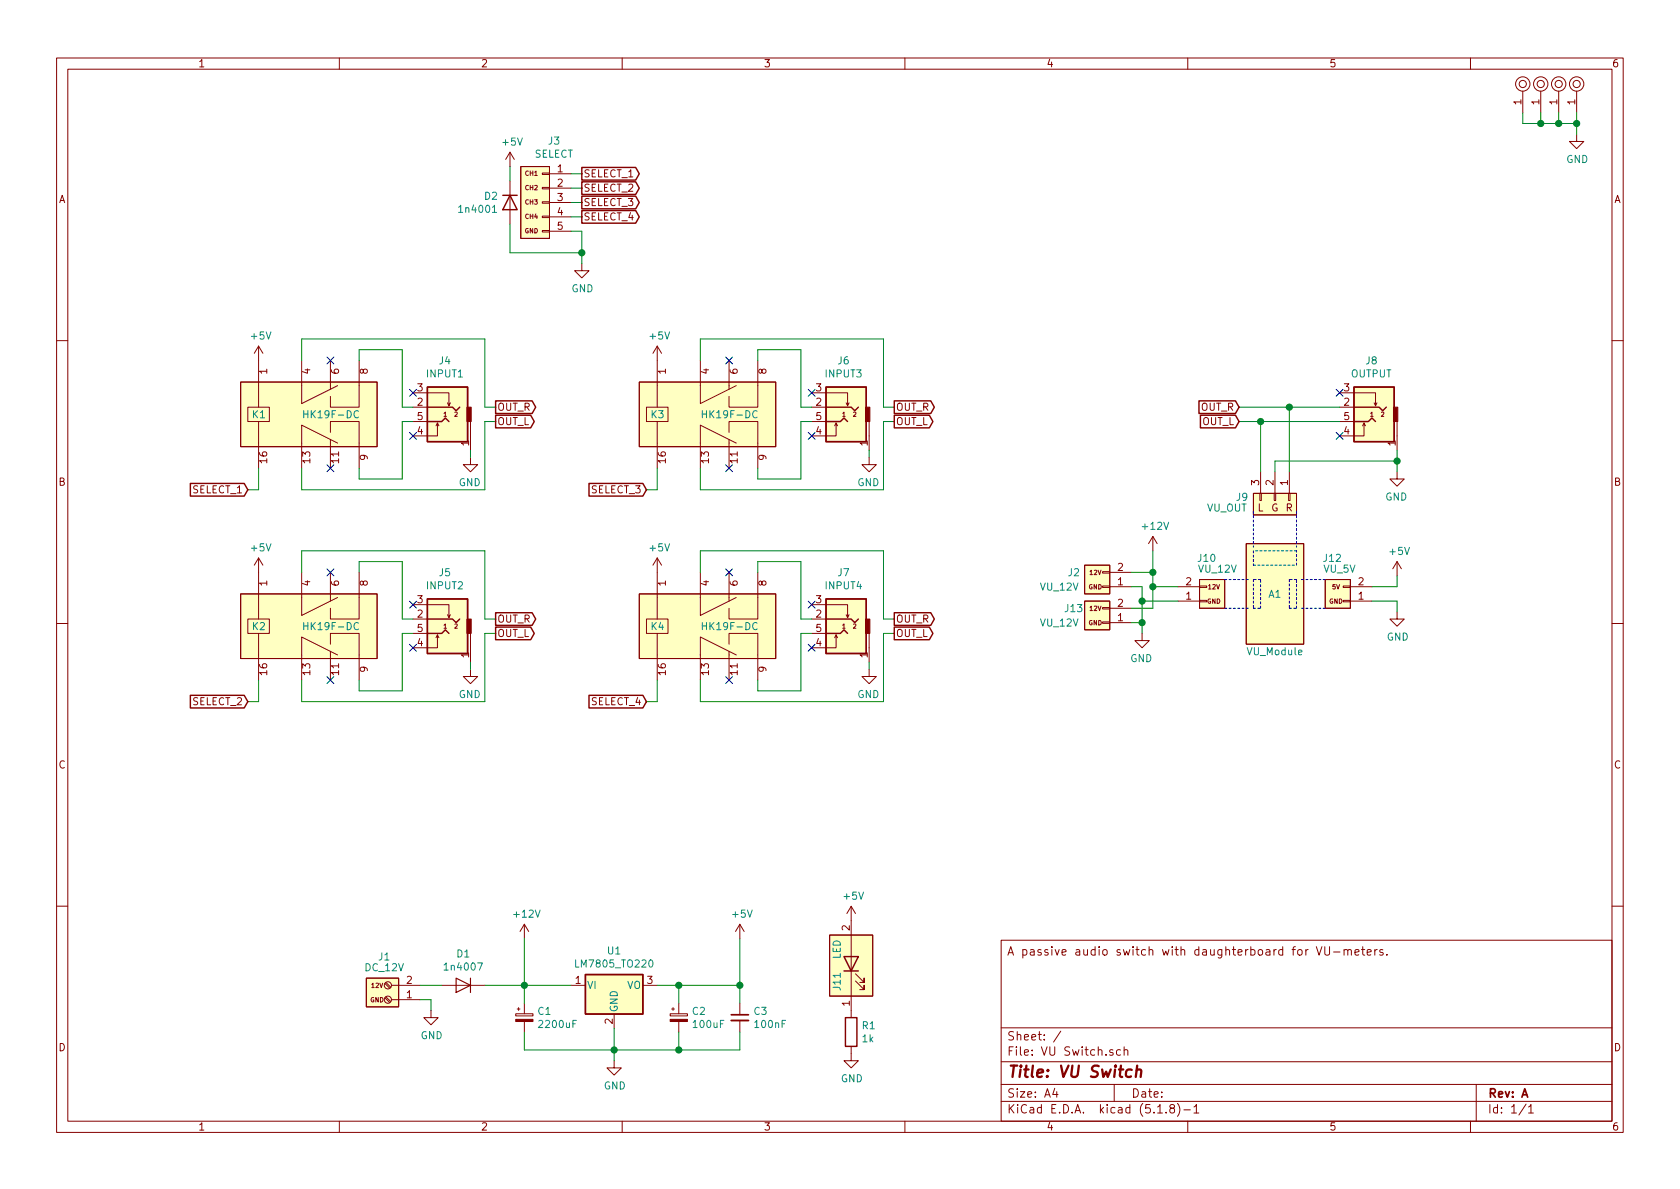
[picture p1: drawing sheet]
EESchema Schematic File Version 4
EELAYER 30 0
EELAYER END
$Descr A4 11693 8268
encoding utf-8
Sheet 1 1
Title "VU Switch"
Date ""
Rev "A"
Comp ""
Comment1 ""
Comment2 ""
Comment3 ""
Comment4 "A passive audio switch with daughterboard for VU-meters."
$EndDescr
$Comp
L mounting:Mounting_pin M1
U 1 1
P 10600 575
F 0 "M1" H 10600 675 50  0001 C CNN
F 1 "Mounting_pin" H 10600 500 50  0001 C CNN
F 2 "Mounting:M3" H 10600 575 50  0001 C CNN
F 3 "~" H 10600 575 50  0001 C CNN
	1    10600 575 
	0    -1   -1   0   
$EndComp
$Comp
L mounting:Mounting_pin M2
U 1 1
P 10725 575
F 0 "M2" H 10725 675 50  0001 C CNN
F 1 "Mounting_pin" H 10725 500 50  0001 C CNN
F 2 "Mounting:M3" H 10725 575 50  0001 C CNN
F 3 "~" H 10725 575 50  0001 C CNN
	1    10725 575 
	0    -1   -1   0   
$EndComp
$Comp
L mounting:Mounting_pin M3
U 1 1
P 10850 575
F 0 "M3" H 10850 675 50  0001 C CNN
F 1 "Mounting_pin" H 10850 500 50  0001 C CNN
F 2 "Mounting:M3" H 10850 575 50  0001 C CNN
F 3 "~" H 10850 575 50  0001 C CNN
	1    10850 575 
	0    -1   -1   0   
$EndComp
$Comp
L mounting:Mounting_pin M4
U 1 1
P 10975 575
F 0 "M4" H 10975 675 50  0001 C CNN
F 1 "Mounting_pin" H 10975 500 50  0001 C CNN
F 2 "Mounting:M3" H 10975 575 50  0001 C CNN
F 3 "~" H 10975 575 50  0001 C CNN
	1    10975 575 
	0    -1   -1   0   
$EndComp
Wire Wire Line
	10600 775  10600 850 
Wire Wire Line
	10600 850  10725 850 
Wire Wire Line
	10975 850  10975 775 
Wire Wire Line
	10850 775  10850 850 
Connection ~ 10850 850 
Wire Wire Line
	10850 850  10975 850 
Wire Wire Line
	10725 775  10725 850 
Connection ~ 10725 850 
Wire Wire Line
	10725 850  10850 850 
Wire Wire Line
	10975 850  10975 925 
Connection ~ 10975 850 
$Comp
L power:GND #PWR0101
U 1 1
P 10975 925
F 0 "#PWR0101" H 10975 675 50  0001 C CNN
F 1 "GND" H 10980 752 50  0000 C CNN
F 2 "" H 10975 925 50  0001 C CNN
F 3 "" H 10975 925 50  0001 C CNN
	1    10975 925 
	1    0    0    -1  
$EndComp
$Comp
L power:GND #PWR0102
U 1 1
P 3000 7025
F 0 "#PWR0102" H 3000 6775 50  0001 C CNN
F 1 "GND" H 3005 6852 50  0000 C CNN
F 2 "" H 3000 7025 50  0001 C CNN
F 3 "" H 3000 7025 50  0001 C CNN
	1    3000 7025
	1    0    0    -1  
$EndComp
$Comp
L barrel_jack:reverse_protect D1
U 1 1
P 3225 6850
F 0 "D1" H 3225 6634 50  0000 C CNN
F 1 "1n4007" H 3225 6725 50  0000 C CNN
F 2 "Diode_THT:D_DO-41_SOD81_P10.16mm_Horizontal" H 3225 6850 50  0001 C CNN
F 3 "~" H 3225 6850 50  0001 C CNN
	1    3225 6850
	-1   0    0    1   
$EndComp
$Comp
L power:+12V #PWR0103
U 1 1
P 3650 6525
F 0 "#PWR0103" H 3650 6375 50  0001 C CNN
F 1 "+12V" H 3665 6698 50  0000 C CNN
F 2 "" H 3650 6525 50  0001 C CNN
F 3 "" H 3650 6525 50  0001 C CNN
	1    3650 6525
	1    0    0    -1  
$EndComp
$Comp
L Regulator_Linear:LM7805_TO220 U1
U 1 1
P 4275 6850
F 0 "U1" H 4275 7092 50  0000 C CNN
F 1 "LM7805_TO220" H 4275 7001 50  0000 C CNN
F 2 "Package_TO_SOT_THT:TO-220-3_Vertical" H 4275 7075 50  0001 C CIN
F 3 "https://www.onsemi.cn/PowerSolutions/document/MC7800-D.PDF" H 4275 6800 50  0001 C CNN
	1    4275 6850
	1    0    0    -1  
$EndComp
$Comp
L power:GND #PWR0104
U 1 1
P 4275 7375
F 0 "#PWR0104" H 4275 7125 50  0001 C CNN
F 1 "GND" H 4280 7202 50  0000 C CNN
F 2 "" H 4275 7375 50  0001 C CNN
F 3 "" H 4275 7375 50  0001 C CNN
	1    4275 7375
	1    0    0    -1  
$EndComp
$Comp
L Device:D D2
U 1 1
P 3550 1400
F 0 "D2" V 3504 1480 50  0000 L CNN
F 1 "1n4001" V 3595 1480 50  0000 L CNN
F 2 "Diode_THT:D_DO-41_SOD81_P10.16mm_Horizontal" H 3550 1400 50  0001 C CNN
F 3 "~" H 3550 1400 50  0001 C CNN
	1    3550 1400
	0    -1   1    0   
$EndComp
Wire Wire Line
	4275 7375 4275 7300
$Comp
L Device:CP_Small C1
U 1 1
P 3650 7075
F 0 "C1" H 3738 7121 50  0000 L CNN
F 1 "2200uF" H 3738 7030 50  0000 L CNN
F 2 "Capacitor_THT:CP_Radial_D13.0mm_P5.00mm" H 3650 7075 50  0001 C CNN
F 3 "~" H 3650 7075 50  0001 C CNN
	1    3650 7075
	1    0    0    -1  
$EndComp
Wire Wire Line
	3975 6850 3650 6850
Wire Wire Line
	3650 7300 4275 7300
Connection ~ 4275 7300
$Comp
L Device:CP_Small C2
U 1 1
P 4725 7075
F 0 "C2" H 4813 7121 50  0000 L CNN
F 1 "100uF" H 4813 7030 50  0000 L CNN
F 2 "Capacitor_THT:CP_Radial_D6.3mm_P2.50mm" H 4725 7075 50  0001 C CNN
F 3 "~" H 4725 7075 50  0001 C CNN
	1    4725 7075
	1    0    0    -1  
$EndComp
$Comp
L Device:C_Small C3
U 1 1
P 5150 7075
F 0 "C3" H 5242 7121 50  0000 L CNN
F 1 "100nF" H 5242 7030 50  0000 L CNN
F 2 "Capacitor_THT:C_Disc_D4.7mm_W2.5mm_P5.00mm" H 5150 7075 50  0001 C CNN
F 3 "~" H 5150 7075 50  0001 C CNN
	1    5150 7075
	1    0    0    -1  
$EndComp
Connection ~ 5150 6850
Wire Wire Line
	5150 6850 4725 6850
Wire Wire Line
	4725 7300 5150 7300
Wire Wire Line
	4725 6850 4725 6975
Wire Wire Line
	4725 7175 4725 7300
Wire Wire Line
	5150 7175 5150 7300
Wire Wire Line
	5150 6850 5150 6975
Wire Wire Line
	3650 6850 3650 6975
Wire Wire Line
	3650 7175 3650 7300
Wire Wire Line
	4275 7150 4275 7300
Wire Wire Line
	4725 6850 4575 6850
Connection ~ 4725 6850
Wire Wire Line
	4275 7300 4725 7300
Connection ~ 4725 7300
Connection ~ 3650 6850
Wire Wire Line
	3375 6850 3650 6850
Wire Wire Line
	3650 6525 3650 6850
Wire Wire Line
	5150 6850 5150 6525
$Comp
L power:+5V #PWR0105
U 1 1
P 5150 6525
F 0 "#PWR0105" H 5150 6375 50  0001 C CNN
F 1 "+5V" H 5165 6698 50  0000 C CNN
F 2 "" H 5150 6525 50  0001 C CNN
F 3 "" H 5150 6525 50  0001 C CNN
	1    5150 6525
	1    0    0    -1  
$EndComp
$Comp
L VU_Switch:PWR J1
U 1 1
P 2700 6850
F 0 "J1" H 2675 7050 50  0000 C CNN
F 1 "DC_12V" H 2675 6975 50  0000 C CNN
F 2 "TerminalBlock:TerminalBlock_bornier-2_P5.08mm" H 2700 6850 50  0001 C CNN
F 3 "~" H 2700 6850 50  0001 C CNN
	1    2700 6850
	1    0    0    -1  
$EndComp
$Comp
L audio_jack:TRS_3.5mm J8
U 1 1
P 9525 2925
F 0 "J8" H 9503 3350 50  0000 C CNN
F 1 "OUTPUT" H 9503 3259 50  0000 C CNN
F 2 "audio_jack:Tayda_3.5mm_stereo_TRS_jack_A-853" H 9775 3025 50  0001 C CNN
F 3 "~" H 9775 3025 50  0001 C CNN
	1    9525 2925
	-1   0    0    -1  
$EndComp
$Comp
L power:GND #PWR010
U 1 1
P 9725 3275
F 0 "#PWR010" H 9725 3025 50  0001 C CNN
F 1 "GND" H 9730 3102 50  0000 C CNN
F 2 "" H 9725 3275 50  0001 C CNN
F 3 "" H 9725 3275 50  0001 C CNN
	1    9725 3275
	-1   0    0    -1  
$EndComp
NoConn ~ 9325 2725
NoConn ~ 9325 3025
$Comp
L audio_jack:TRS_3.5mm J4
U 1 1
P 3075 2925
F 0 "J4" H 3053 3350 50  0000 C CNN
F 1 "INPUT1" H 3053 3259 50  0000 C CNN
F 2 "audio_jack:Tayda_3.5mm_stereo_TRS_jack_A-853" H 3325 3025 50  0001 C CNN
F 3 "~" H 3325 3025 50  0001 C CNN
	1    3075 2925
	-1   0    0    -1  
$EndComp
$Comp
L power:GND #PWR04
U 1 1
P 3275 3175
F 0 "#PWR04" H 3275 2925 50  0001 C CNN
F 1 "GND" H 3280 3002 50  0000 C CNN
F 2 "" H 3275 3175 50  0001 C CNN
F 3 "" H 3275 3175 50  0001 C CNN
	1    3275 3175
	-1   0    0    -1  
$EndComp
NoConn ~ 2875 2725
NoConn ~ 2875 3025
$Comp
L hk19f-dc:HK19F-DC K1
U 1 1
P 1800 2875
F 0 "K1" H 1750 2875 50  0000 L CNN
F 1 "HK19F-DC" H 2100 2875 50  0000 L CNN
F 2 "HK19F-DC:HK19F-DC" H 2650 3000 50  0001 C CNN
F 3 "" H 2650 3000 50  0001 C CNN
	1    1800 2875
	1    0    0    -1  
$EndComp
$Comp
L power:+5V #PWR02
U 1 1
P 1800 2500
F 0 "#PWR02" H 1800 2350 50  0001 C CNN
F 1 "+5V" H 1815 2673 50  0000 C CNN
F 2 "" H 1800 2500 50  0001 C CNN
F 3 "" H 1800 2500 50  0001 C CNN
	1    1800 2500
	1    0    0    -1  
$EndComp
$Comp
L VU_Switch:SELECT J3
U 1 1
P 3775 1400
F 0 "J3" H 3693 975 50  0000 C CNN
F 1 "SELECT" H 3693 1066 50  0000 C CNN
F 2 "Connector_JST:JST_XH_B5B-XH-A_1x05_P2.50mm_Vertical" H 3775 1400 50  0001 C CNN
F 3 "~" H 3775 1400 50  0001 C CNN
	1    3775 1400
	-1   0    0    1   
$EndComp
Wire Wire Line
	3975 1600 4050 1600
$Comp
L power:GND #PWR01
U 1 1
P 4050 1825
F 0 "#PWR01" H 4050 1575 50  0001 C CNN
F 1 "GND" H 4055 1652 50  0000 C CNN
F 2 "" H 4050 1825 50  0001 C CNN
F 3 "" H 4050 1825 50  0001 C CNN
	1    4050 1825
	1    0    0    -1  
$EndComp
Text GLabel 3450 2925 2    50   Output ~ 0
OUT_L
Text GLabel 3450 2825 2    50   Output ~ 0
OUT_R
NoConn ~ 2300 3250
NoConn ~ 2300 2500
Wire Wire Line
	2100 2350 2100 2500
Wire Wire Line
	2100 3250 2100 3400
Wire Wire Line
	2500 3250 2500 3325
Wire Wire Line
	2500 3325 2800 3325
Wire Wire Line
	2800 2925 2875 2925
Wire Wire Line
	2875 2825 2800 2825
Wire Wire Line
	2500 2425 2500 2500
Wire Wire Line
	2800 2925 2800 3325
Wire Wire Line
	2800 2825 2800 2425
Wire Wire Line
	2800 2425 2500 2425
Wire Wire Line
	1725 3400 1800 3400
Wire Wire Line
	1800 3400 1800 3250
Wire Wire Line
	2100 2350 3375 2350
Wire Wire Line
	3450 2825 3375 2825
Wire Wire Line
	3375 2825 3375 2350
Wire Wire Line
	3450 2925 3375 2925
Wire Wire Line
	3375 2925 3375 3400
Wire Wire Line
	2100 3400 3375 3400
Wire Wire Line
	3275 3175 3275 3125
Text GLabel 1725 3400 0    50   Input ~ 0
SELECT_1
Text GLabel 4050 1200 2    50   Output ~ 0
SELECT_1
Wire Wire Line
	4050 1200 3975 1200
Text GLabel 4050 1300 2    50   Output ~ 0
SELECT_2
Wire Wire Line
	4050 1300 3975 1300
Text GLabel 4050 1400 2    50   Output ~ 0
SELECT_3
Wire Wire Line
	4050 1400 3975 1400
Text GLabel 4050 1500 2    50   Output ~ 0
SELECT_4
Wire Wire Line
	4050 1500 3975 1500
Text GLabel 8625 2925 0    50   Input ~ 0
OUT_L
Text GLabel 8625 2825 0    50   Input ~ 0
OUT_R
$Comp
L audio_jack:TRS_3.5mm J5
U 1 1
P 3075 4400
F 0 "J5" H 3053 4825 50  0000 C CNN
F 1 "INPUT2" H 3053 4734 50  0000 C CNN
F 2 "audio_jack:Tayda_3.5mm_stereo_TRS_jack_A-853" H 3325 4500 50  0001 C CNN
F 3 "~" H 3325 4500 50  0001 C CNN
	1    3075 4400
	-1   0    0    -1  
$EndComp
$Comp
L power:GND #PWR05
U 1 1
P 3275 4650
F 0 "#PWR05" H 3275 4400 50  0001 C CNN
F 1 "GND" H 3280 4477 50  0000 C CNN
F 2 "" H 3275 4650 50  0001 C CNN
F 3 "" H 3275 4650 50  0001 C CNN
	1    3275 4650
	-1   0    0    -1  
$EndComp
NoConn ~ 2875 4200
NoConn ~ 2875 4500
$Comp
L hk19f-dc:HK19F-DC K2
U 1 1
P 1800 4350
F 0 "K2" H 1750 4350 50  0000 L CNN
F 1 "HK19F-DC" H 2100 4350 50  0000 L CNN
F 2 "HK19F-DC:HK19F-DC" H 2650 4475 50  0001 C CNN
F 3 "" H 2650 4475 50  0001 C CNN
	1    1800 4350
	1    0    0    -1  
$EndComp
$Comp
L power:+5V #PWR03
U 1 1
P 1800 3975
F 0 "#PWR03" H 1800 3825 50  0001 C CNN
F 1 "+5V" H 1815 4148 50  0000 C CNN
F 2 "" H 1800 3975 50  0001 C CNN
F 3 "" H 1800 3975 50  0001 C CNN
	1    1800 3975
	1    0    0    -1  
$EndComp
Text GLabel 3450 4400 2    50   Output ~ 0
OUT_L
Text GLabel 3450 4300 2    50   Output ~ 0
OUT_R
NoConn ~ 2300 4725
NoConn ~ 2300 3975
Wire Wire Line
	2100 3825 2100 3975
Wire Wire Line
	2100 4725 2100 4875
Wire Wire Line
	2500 4725 2500 4800
Wire Wire Line
	2500 4800 2800 4800
Wire Wire Line
	2800 4400 2875 4400
Wire Wire Line
	2875 4300 2800 4300
Wire Wire Line
	2500 3900 2500 3975
Wire Wire Line
	2800 4400 2800 4800
Wire Wire Line
	2800 4300 2800 3900
Wire Wire Line
	2800 3900 2500 3900
Wire Wire Line
	1725 4875 1800 4875
Wire Wire Line
	1800 4875 1800 4725
Wire Wire Line
	2100 3825 3375 3825
Wire Wire Line
	3450 4300 3375 4300
Wire Wire Line
	3375 4300 3375 3825
Wire Wire Line
	3450 4400 3375 4400
Wire Wire Line
	3375 4400 3375 4875
Wire Wire Line
	2100 4875 3375 4875
Wire Wire Line
	3275 4650 3275 4600
Text GLabel 1725 4875 0    50   Input ~ 0
SELECT_2
$Comp
L audio_jack:TRS_3.5mm J6
U 1 1
P 5850 2925
F 0 "J6" H 5828 3350 50  0000 C CNN
F 1 "INPUT3" H 5828 3259 50  0000 C CNN
F 2 "audio_jack:Tayda_3.5mm_stereo_TRS_jack_A-853" H 6100 3025 50  0001 C CNN
F 3 "~" H 6100 3025 50  0001 C CNN
	1    5850 2925
	-1   0    0    -1  
$EndComp
$Comp
L power:GND #PWR08
U 1 1
P 6050 3175
F 0 "#PWR08" H 6050 2925 50  0001 C CNN
F 1 "GND" H 6055 3002 50  0000 C CNN
F 2 "" H 6050 3175 50  0001 C CNN
F 3 "" H 6050 3175 50  0001 C CNN
	1    6050 3175
	-1   0    0    -1  
$EndComp
NoConn ~ 5650 2725
NoConn ~ 5650 3025
$Comp
L hk19f-dc:HK19F-DC K3
U 1 1
P 4575 2875
F 0 "K3" H 4525 2875 50  0000 L CNN
F 1 "HK19F-DC" H 4875 2875 50  0000 L CNN
F 2 "HK19F-DC:HK19F-DC" H 5425 3000 50  0001 C CNN
F 3 "" H 5425 3000 50  0001 C CNN
	1    4575 2875
	1    0    0    -1  
$EndComp
$Comp
L power:+5V #PWR06
U 1 1
P 4575 2500
F 0 "#PWR06" H 4575 2350 50  0001 C CNN
F 1 "+5V" H 4590 2673 50  0000 C CNN
F 2 "" H 4575 2500 50  0001 C CNN
F 3 "" H 4575 2500 50  0001 C CNN
	1    4575 2500
	1    0    0    -1  
$EndComp
Text GLabel 6225 2925 2    50   Output ~ 0
OUT_L
Text GLabel 6225 2825 2    50   Output ~ 0
OUT_R
NoConn ~ 5075 3250
NoConn ~ 5075 2500
Wire Wire Line
	4875 2350 4875 2500
Wire Wire Line
	4875 3250 4875 3400
Wire Wire Line
	5275 3250 5275 3325
Wire Wire Line
	5275 3325 5575 3325
Wire Wire Line
	5575 2925 5650 2925
Wire Wire Line
	5650 2825 5575 2825
Wire Wire Line
	5275 2425 5275 2500
Wire Wire Line
	5575 2925 5575 3325
Wire Wire Line
	5575 2825 5575 2425
Wire Wire Line
	5575 2425 5275 2425
Wire Wire Line
	4500 3400 4575 3400
Wire Wire Line
	4575 3400 4575 3250
Wire Wire Line
	4875 2350 6150 2350
Wire Wire Line
	6225 2825 6150 2825
Wire Wire Line
	6150 2825 6150 2350
Wire Wire Line
	6225 2925 6150 2925
Wire Wire Line
	6150 2925 6150 3400
Wire Wire Line
	4875 3400 6150 3400
Wire Wire Line
	6050 3175 6050 3125
Text GLabel 4500 3400 0    50   Input ~ 0
SELECT_3
$Comp
L audio_jack:TRS_3.5mm J7
U 1 1
P 5850 4400
F 0 "J7" H 5828 4825 50  0000 C CNN
F 1 "INPUT4" H 5828 4734 50  0000 C CNN
F 2 "audio_jack:Tayda_3.5mm_stereo_TRS_jack_A-853" H 6100 4500 50  0001 C CNN
F 3 "~" H 6100 4500 50  0001 C CNN
	1    5850 4400
	-1   0    0    -1  
$EndComp
$Comp
L power:GND #PWR09
U 1 1
P 6050 4650
F 0 "#PWR09" H 6050 4400 50  0001 C CNN
F 1 "GND" H 6055 4477 50  0000 C CNN
F 2 "" H 6050 4650 50  0001 C CNN
F 3 "" H 6050 4650 50  0001 C CNN
	1    6050 4650
	-1   0    0    -1  
$EndComp
NoConn ~ 5650 4200
NoConn ~ 5650 4500
$Comp
L hk19f-dc:HK19F-DC K4
U 1 1
P 4575 4350
F 0 "K4" H 4525 4350 50  0000 L CNN
F 1 "HK19F-DC" H 4875 4350 50  0000 L CNN
F 2 "HK19F-DC:HK19F-DC" H 5425 4475 50  0001 C CNN
F 3 "" H 5425 4475 50  0001 C CNN
	1    4575 4350
	1    0    0    -1  
$EndComp
$Comp
L power:+5V #PWR07
U 1 1
P 4575 3975
F 0 "#PWR07" H 4575 3825 50  0001 C CNN
F 1 "+5V" H 4590 4148 50  0000 C CNN
F 2 "" H 4575 3975 50  0001 C CNN
F 3 "" H 4575 3975 50  0001 C CNN
	1    4575 3975
	1    0    0    -1  
$EndComp
Text GLabel 6225 4400 2    50   Output ~ 0
OUT_L
Text GLabel 6225 4300 2    50   Output ~ 0
OUT_R
NoConn ~ 5075 4725
NoConn ~ 5075 3975
Wire Wire Line
	4875 3825 4875 3975
Wire Wire Line
	4875 4725 4875 4875
Wire Wire Line
	5275 4725 5275 4800
Wire Wire Line
	5275 4800 5575 4800
Wire Wire Line
	5575 4400 5650 4400
Wire Wire Line
	5650 4300 5575 4300
Wire Wire Line
	5275 3900 5275 3975
Wire Wire Line
	5575 4400 5575 4800
Wire Wire Line
	5575 4300 5575 3900
Wire Wire Line
	5575 3900 5275 3900
Wire Wire Line
	4500 4875 4575 4875
Wire Wire Line
	4575 4875 4575 4725
Wire Wire Line
	4875 3825 6150 3825
Wire Wire Line
	6225 4300 6150 4300
Wire Wire Line
	6150 4300 6150 3825
Wire Wire Line
	6225 4400 6150 4400
Wire Wire Line
	6150 4400 6150 4875
Wire Wire Line
	4875 4875 6150 4875
Wire Wire Line
	6050 4650 6050 4600
Text GLabel 4500 4875 0    50   Input ~ 0
SELECT_4
$Comp
L VU_Switch:VU_OUT J9
U 1 1
P 8875 3475
F 0 "J9" V 8850 3750 50  0000 R CNN
F 1 "VU_OUT" V 8925 3950 50  0000 R CNN
F 2 "Connector_JST:JST_XH_B3B-XH-A_1x03_P2.50mm_Vertical" H 8875 3475 50  0001 C CNN
F 3 "~" H 8875 3475 50  0001 C CNN
	1    8875 3475
	0    -1   1    0   
$EndComp
Wire Wire Line
	8625 2925 8775 2925
Wire Wire Line
	8625 2825 8975 2825
Wire Wire Line
	8775 2925 8775 3275
Wire Wire Line
	8975 2825 8975 3275
Wire Wire Line
	8875 3275 8875 3200
Wire Wire Line
	9725 3200 9725 3125
Wire Wire Line
	9725 3200 9725 3275
Connection ~ 9725 3200
$Comp
L VU_Switch:VU_12V J10
U 1 1
P 8400 4075
F 0 "J10" H 8400 4275 50  0000 C CNN
F 1 "VU_12V" H 8475 4200 50  0000 C CNN
F 2 "Connector_JST:JST_XH_B2B-XH-A_1x02_P2.50mm_Vertical" H 8400 4075 50  0001 C CNN
F 3 "~" H 8400 4075 50  0001 C CNN
	1    8400 4075
	1    0    0    -1  
$EndComp
$Comp
L power:+12V #PWR011
U 1 1
P 8025 3825
F 0 "#PWR011" H 8025 3675 50  0001 C CNN
F 1 "+12V" H 8040 3998 50  0000 C CNN
F 2 "" H 8025 3825 50  0001 C CNN
F 3 "" H 8025 3825 50  0001 C CNN
	1    8025 3825
	1    0    0    -1  
$EndComp
Wire Wire Line
	7950 4325 7950 4400
$Comp
L power:GND #PWR012
U 1 1
P 7950 4400
F 0 "#PWR012" H 7950 4150 50  0001 C CNN
F 1 "GND" H 7955 4227 50  0000 C CNN
F 2 "" H 7950 4400 50  0001 C CNN
F 3 "" H 7950 4400 50  0001 C CNN
	1    7950 4400
	-1   0    0    -1  
$EndComp
$Comp
L VU_Switch:VU_Module A1
U 1 1
P 8875 4125
F 0 "A1" H 8875 4125 50  0000 C CNN
F 1 "VU_Module" H 8875 3725 50  0000 C CNN
F 2 "VU Switch:VU_Driver_Board_5.0" H 8875 4125 50  0001 C CNN
F 3 "" H 8875 4125 50  0001 C CNN
	1    8875 4125
	1    0    0    -1  
$EndComp
Wire Notes Line
	8725 4225 8775 4225
Wire Notes Line
	8775 4225 8775 4025
Wire Notes Line
	8775 4025 8725 4025
Wire Notes Line
	8725 4025 8725 4225
Wire Notes Line
	8525 4225 8700 4225
Wire Notes Line
	8525 4025 8700 4025
Wire Notes Line
	8725 3550 8725 3800
Wire Notes Line
	9025 3550 9025 3800
Wire Notes Line
	9025 3825 8725 3825
Wire Notes Line
	8725 3825 8725 3925
Wire Notes Line
	8725 3925 9025 3925
Wire Notes Line
	9025 3925 9025 3825
Wire Wire Line
	8025 4075 8200 4075
Wire Wire Line
	3550 1550 3550 1750
$Comp
L power:+5V #PWR0106
U 1 1
P 3550 1150
F 0 "#PWR0106" H 3550 1000 50  0001 C CNN
F 1 "+5V" H 3565 1323 50  0000 C CNN
F 2 "" H 3550 1150 50  0001 C CNN
F 3 "" H 3550 1150 50  0001 C CNN
	1    3550 1150
	1    0    0    -1  
$EndComp
Wire Wire Line
	3550 1150 3550 1250
$Comp
L Device:R R1
U 1 1
P 5925 7175
F 0 "R1" H 5995 7221 50  0000 L CNN
F 1 "1k" H 5995 7130 50  0000 L CNN
F 2 "Resistor_THT:R_Axial_DIN0207_L6.3mm_D2.5mm_P10.16mm_Horizontal" V 5855 7175 50  0001 C CNN
F 3 "~" H 5925 7175 50  0001 C CNN
	1    5925 7175
	1    0    0    -1  
$EndComp
$Comp
L power:GND #PWR0107
U 1 1
P 5925 7325
F 0 "#PWR0107" H 5925 7075 50  0001 C CNN
F 1 "GND" H 5930 7152 50  0000 C CNN
F 2 "" H 5925 7325 50  0001 C CNN
F 3 "" H 5925 7325 50  0001 C CNN
	1    5925 7325
	1    0    0    -1  
$EndComp
$Comp
L VU_Switch:LED_Plugin J11
U 1 1
P 5925 6700
F 0 "J11" H 5800 6800 50  0000 C CNN
F 1 "LED" H 6025 6800 50  0000 C CNN
F 2 "Connector_JST:JST_XH_B2B-XH-A_1x02_P2.50mm_Vertical" H 5925 6700 50  0001 C CNN
F 3 "~" H 5925 6700 50  0001 C CNN
	1    5925 6700
	0    -1   -1   0   
$EndComp
$Comp
L power:+5V #PWR0108
U 1 1
P 5925 6400
F 0 "#PWR0108" H 5925 6250 50  0001 C CNN
F 1 "+5V" H 5940 6573 50  0000 C CNN
F 2 "" H 5925 6400 50  0001 C CNN
F 3 "" H 5925 6400 50  0001 C CNN
	1    5925 6400
	1    0    0    -1  
$EndComp
$Comp
L power:+5V #PWR013
U 1 1
P 9725 4000
F 0 "#PWR013" H 9725 3850 50  0001 C CNN
F 1 "+5V" H 9740 4173 50  0000 C CNN
F 2 "" H 9725 4000 50  0001 C CNN
F 3 "" H 9725 4000 50  0001 C CNN
	1    9725 4000
	1    0    0    -1  
$EndComp
$Comp
L power:GND #PWR014
U 1 1
P 9725 4250
F 0 "#PWR014" H 9725 4000 50  0001 C CNN
F 1 "GND" H 9730 4077 50  0000 C CNN
F 2 "" H 9725 4250 50  0001 C CNN
F 3 "" H 9725 4250 50  0001 C CNN
	1    9725 4250
	1    0    0    -1  
$EndComp
$Comp
L VU_Switch:VU_5V J12
U 1 1
P 9350 4075
F 0 "J12" H 9425 4275 50  0000 C CNN
F 1 "VU_5V" H 9375 4200 50  0000 C CNN
F 2 "Connector_JST:JST_XH_B2B-XH-A_1x02_P2.50mm_Vertical" H 9350 4075 50  0001 C CNN
F 3 "~" H 9350 4075 50  0001 C CNN
	1    9350 4075
	-1   0    0    -1  
$EndComp
Wire Wire Line
	4050 1600 4050 1750
Wire Wire Line
	3550 1750 4050 1750
Connection ~ 4050 1750
Wire Wire Line
	4050 1750 4050 1825
Wire Notes Line
	9025 4025 8975 4025
Wire Notes Line
	8975 4025 8975 4225
Wire Notes Line
	8975 4225 9025 4225
Wire Notes Line
	9025 4225 9025 4025
Wire Notes Line
	9225 4025 9050 4025
Wire Notes Line
	9225 4225 9050 4225
Wire Wire Line
	9550 4175 9725 4175
Wire Wire Line
	9550 4075 9725 4075
Wire Wire Line
	9725 4175 9725 4250
Wire Wire Line
	9725 4075 9725 4000
Wire Wire Line
	8875 3200 9725 3200
Wire Wire Line
	8775 2925 9325 2925
Connection ~ 8775 2925
Wire Wire Line
	8975 2825 9325 2825
Connection ~ 8975 2825
Wire Wire Line
	2925 6850 3075 6850
Wire Wire Line
	2925 6950 3000 6950
Wire Wire Line
	3000 6950 3000 7025
$Comp
L VU_Switch:VU_12V J2
U 1 1
P 7675 3975
F 0 "J2" H 7875 3975 50  0000 C CNN
F 1 "VU_12V" H 7975 3875 50  0000 C CNN
F 2 "Connector_JST:JST_XH_B2B-XH-A_1x02_P2.50mm_Vertical" H 7675 3975 50  0001 C CNN
F 3 "~" H 7675 3975 50  0001 C CNN
	1    7675 3975
	-1   0    0    -1  
$EndComp
$Comp
L VU_Switch:VU_12V J13
U 1 1
P 7675 4225
F 0 "J13" H 7875 4225 50  0000 C CNN
F 1 "VU_12V" H 7975 4125 50  0000 C CNN
F 2 "Connector_JST:JST_XH_B2B-XH-A_1x02_P2.50mm_Vertical" H 7675 4225 50  0001 C CNN
F 3 "~" H 7675 4225 50  0001 C CNN
	1    7675 4225
	-1   0    0    -1  
$EndComp
Wire Wire Line
	8025 3825 8025 3975
Wire Wire Line
	8025 4075 8025 4225
Connection ~ 8025 4075
Connection ~ 8025 3975
Wire Wire Line
	8025 3975 8025 4075
Wire Wire Line
	7950 4075 7950 4175
Wire Wire Line
	7875 3975 8025 3975
Wire Wire Line
	7875 4225 8025 4225
Wire Wire Line
	7875 4075 7950 4075
Wire Wire Line
	7875 4325 7950 4325
Wire Wire Line
	8200 4175 7950 4175
Connection ~ 7950 4175
Wire Wire Line
	7950 4175 7950 4325
Connection ~ 7950 4325
$EndSCHEMATC
